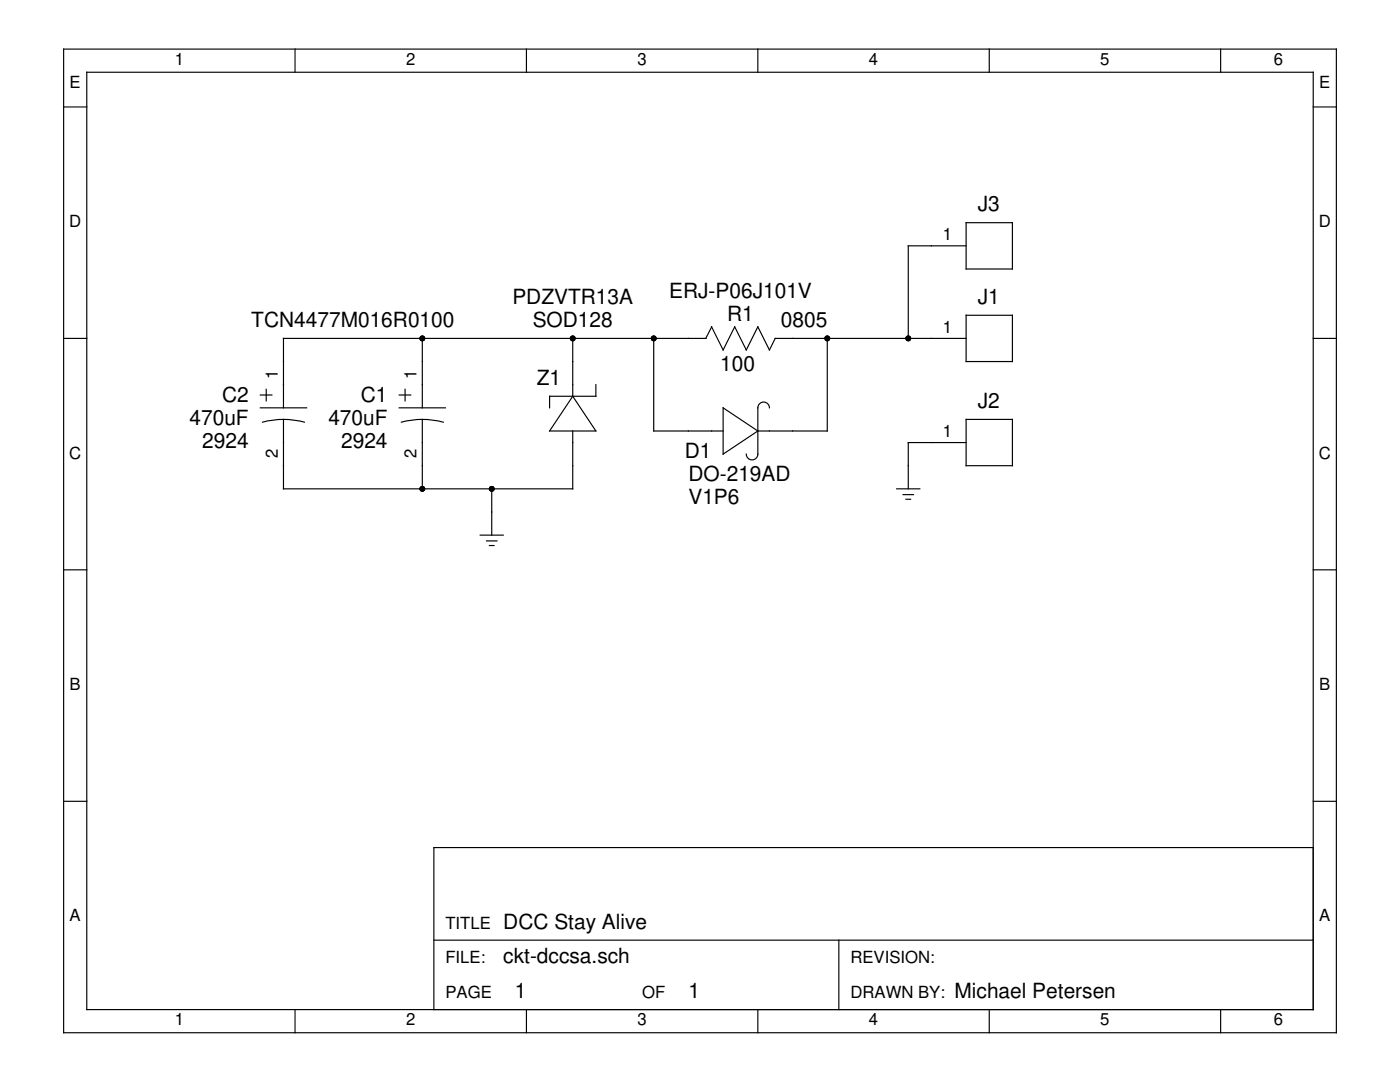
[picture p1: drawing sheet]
<svg xmlns="http://www.w3.org/2000/svg" width="279mm" height="216mm" viewBox="0 0 279 216" stroke-linecap="round" stroke-linejoin="round" font-family="sans-serif">
<g fill="none" stroke="#000" stroke-width=".23">
<path d="M12.7 9.8h254v196.3h-254zM17.3 14.4h244.8v187.1h-244.8zM58.9 9.8v4.6M105.1 9.8v4.6M151.2 9.8v4.6M197.4 9.8v4.6M243.6 9.8v4.6M12.7 21.3h4.6M262.1 21.3h4.6M192.8 49.1h-11.5v18.4M192.8 44.4h9.2v9.3h-9.2zM12.7 67.5h4.6"/>
<path d="M52 78.8h2.3M53.1 77.7v2.3M79.7 78.8h2.3M80.8 77.7v2.3M84.3 67.5v13.9M114.3 79.1l4.6 6.9h-9.2zM114.3 67.5v11.6M118.9 76.8v2.3h-9.2v2.3M130.5 67.5v18.5h13.8M140.9 67.5h-84.3v13.9M142 65.2l2.3 4.6 2.3-4.6 2.3 4.6 2.3-4.6 2.4 4.6 1.1-2.3h38.1M142 65.2l-1.1 2.3"/>
<path d="M165.1 67.5v18.5h-13.9M192.8 62.9h9.2v9.2h-9.2zM262.1 67.5h4.6M52 81.4h9.2M52.4 84.2a16.2 16.2 0 0 1 8.4 0M56.6 83.7v13.8h57.7v-11.5M79.7 81.4h9.2M80.1 84.2a16.2 16.2 0 0 1 8.4 0M84.3 83.7v13.8M98.1 97.5v9.3M144.3 81.4l6.9 4.6-6.9 4.6zM153.6 81.4a1.15 1.15 0 0 0-1.2-1.2 1.15 1.15 0 0 0-1.2 1.2v9.2a1.15 1.15 0 0 1-1.1 1.2 1.15 1.15 0 0 1-1.2-1.2"/>
<path d="M179 97.5h4.6M180.2 98.7h2.1M180.8 99.6h.9M192.8 88.3h-11.5v9.2M192.8 83.7h9.2v9.2h-9.2zM12.7 113.7h4.6M95.8 106.8h4.6M97.1 107.9h2.1M97.7 108.9h.9M262.1 113.7h4.6M12.7 159.9h4.6M262.1 159.9h4.6"/>
<path d="M262.1 169.1h-175.5v32.4M86.6 187.6h175.5M167.4 187.6v13.9M58.9 201.5v4.6M105.1 201.5v4.6M151.2 201.5v4.6M197.4 201.5v4.6M243.6 201.5v4.6"/>
</g>
<g fill="#000">
<circle cx="84.3" cy="67.5" r=".58"/>
<circle cx="114.3" cy="67.5" r=".58"/>
<circle cx="130.5" cy="67.5" r=".58"/>
<circle cx="165.1" cy="67.5" r=".58"/>
<circle cx="181.3" cy="67.5" r=".58"/>
<circle cx="84.3" cy="97.5" r=".58"/>
<circle cx="98.1" cy="97.5" r=".58"/>
</g>
<g font-size="4.2">
<text x="195.1" y="42.1">J3</text>
<text x="133.5" y="59.4">ERJ-P06J101V</text>
<text x="50.2" y="65.2">TCN4477M016R0100</text>
<text x="102.3" y="60.6">PDZVTR13A</text>
<text x="106.3" y="65.2">SOD128</text>
<text x="145.1" y="64.1">R1</text>
<text x="155.9" y="65.2">0805</text>
<text x="195.1" y="60.6">J1</text>
<text x="107.1" y="76.8">Z1</text>
<text x="143.7" y="74">100Ω</text>
<text x="44.3" y="80.2">C2</text>
<text x="72" y="80.2">C1</text>
<text x="195.1" y="81.4">J2</text>
<text x="37.8" y="84.8">470uF</text>
<text x="40.4" y="89.4">2924</text>
<text x="65.5" y="84.8">470uF</text>
<text x="68.1" y="89.4">2924</text>
<text x="136.7" y="91.3">D1</text>
<text x="137.4" y="96">DO-219AD</text>
<text x="137.4" y="100.6">V1P6</text>
<text x="100.4" y="185.3">DCC Stay Alive</text>
<text x="100.4" y="192.2">ckt-dccsa.sch</text>
<text x="102.8" y="199.1">1</text>
<text x="137.4" y="199.1">1</text>
<text x="190.5" y="199.1">Michael Petersen</text>
</g>
<g font-size="3.3">
<text x="13.9" y="17.6">E</text>
<text x="34.9" y="13">1</text>
<text x="81" y="13">2</text>
<text x="127.2" y="13">3</text>
<text x="173.4" y="13">4</text>
<text x="219.6" y="13">5</text>
<text x="254.2" y="13">6</text>
<text x="263.3" y="17.6">E</text>
<text x="13.8" y="45.3">D</text>
<text x="188.2" y="47.9">1</text>
<text x="263.2" y="45.3">D</text>
<text x="188.2" y="66.4">1</text>
<text x="55.4" y="75.6" transform="rotate(-90 55.4 75.6)">1</text>
<text x="83.1" y="75.6" transform="rotate(-90 83.1 75.6)">1</text>
<text x="188.2" y="87.2">1</text>
<text x="13.8" y="91.5">C</text>
<text x="55.4" y="91.3" transform="rotate(-90 55.4 91.3)">2</text>
<text x="83.1" y="91.3" transform="rotate(-90 83.1 91.3)">2</text>
<text x="263.2" y="91.5">C</text>
<text x="13.9" y="137.7">B</text>
<text x="263.3" y="137.7">B</text>
<text x="13.9" y="183.8">A</text>
<text x="88.9" y="185.3">TITLE</text>
<text x="263.3" y="183.8">A</text>
<text x="88.9" y="192.2">FILE:</text>
<text x="169.7" y="192.2">REVISION:</text>
<text x="88.9" y="199.1">PAGE</text>
<text x="128.2" y="199.1">OF</text>
<text x="169.7" y="199.1">DRAWN BY:</text>
<text x="34.9" y="204.6">1</text>
<text x="81" y="204.6">2</text>
<text x="127.2" y="204.6">3</text>
<text x="173.4" y="204.6">4</text>
<text x="219.6" y="204.6">5</text>
<text x="254.2" y="204.6">6</text>
</g>
</svg>
